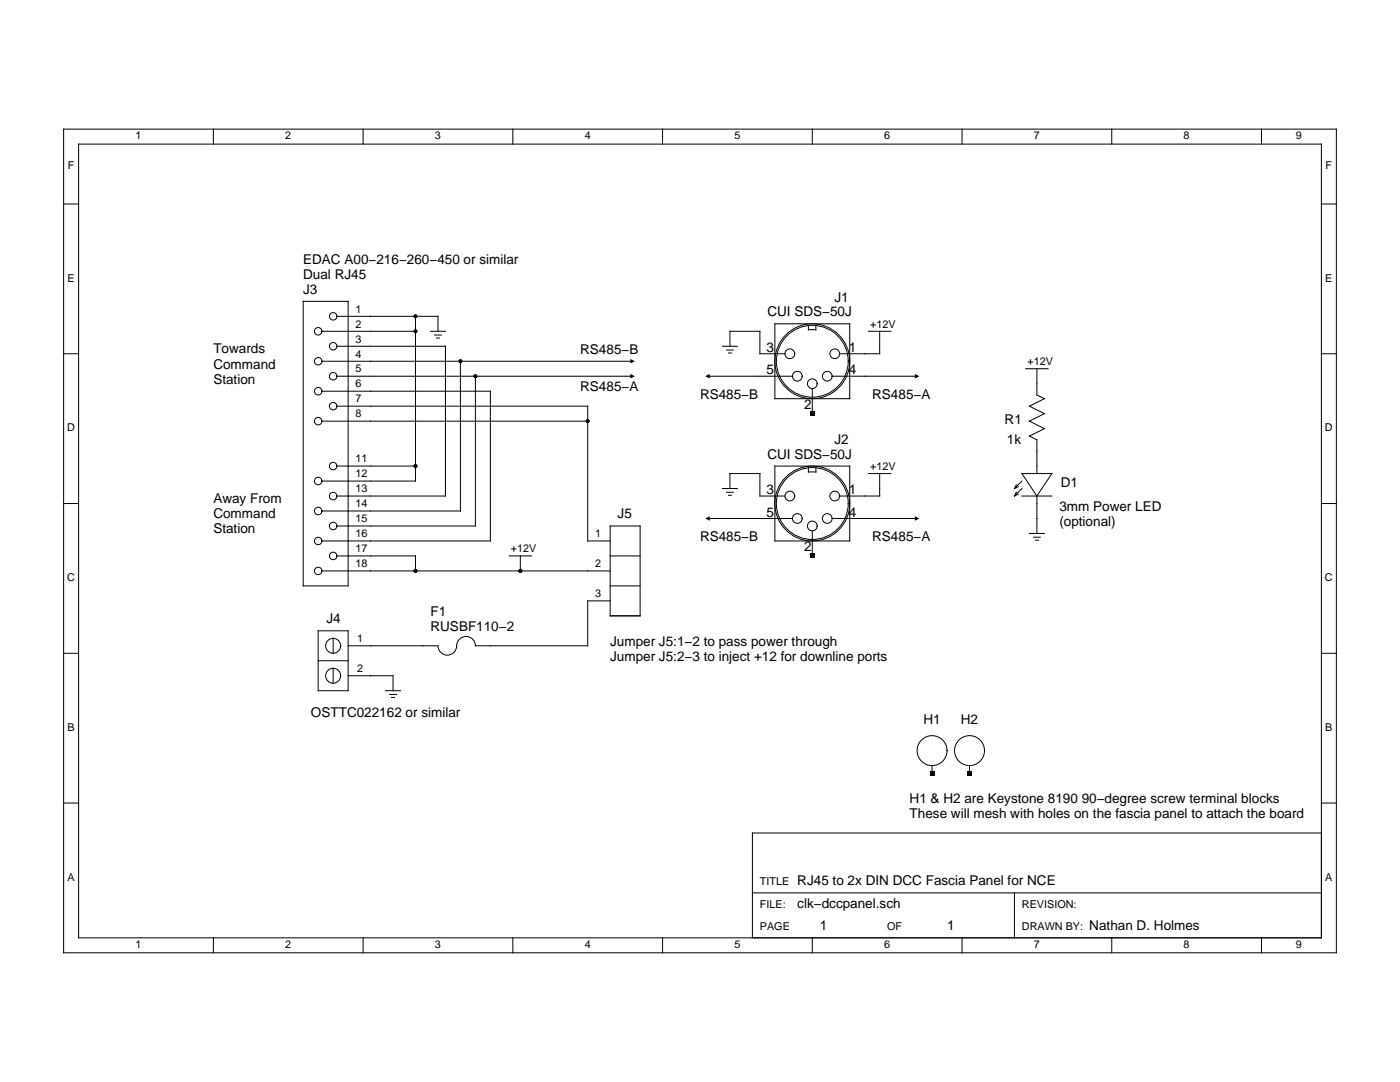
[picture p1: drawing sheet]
<svg xmlns="http://www.w3.org/2000/svg" width="279mm" height="216mm" viewBox="0 0 279 216" stroke-linecap="round" stroke-linejoin="round" font-family="sans-serif">
<g fill="none" stroke="#000" stroke-width=".2">
<path d="M12.7 25.8h254v164.3h-254zM15.7 28.8h248v158.3h-248zM42.6 25.8v3M72.5 25.8v3M102.3 25.8v3M132.2 25.8v3M162.1 25.8v3M192 25.8v3M221.9 25.8v3M251.8 25.8v3M12.7 40.7h3M263.7 40.7h3"/>
<path d="M12.7 70.6h3M60.5 60.1h9v56.8h-9zM64.2 66.1h18.7M64.2 72.1h62.1M64.2 78.1h33.7v29.8h-33.7M67.2 63.1h20.2v3M67.2 69.1h21.7v29.9h-21.7M67.2 75.1h59.1M82.9 63.1v32.9h-18.7M85.9 66.1h3M86.7 66.9h1.4M87.1 67.5h.6"/>
<path d="M91.9 72.1v29.9h-27.7M94.9 75.1v29.9h-27.7M141.2 75.1h17M144.2 69.1h3M145 69.8h1.3M145.4 70.4h.6M145.7 69.1v-3h6v4.5h5M154.6 64.6h15v15h-15zM161.3 65v.8M161.3 65.8h1.5M162.1 77.5v5M162.8 65v.8"/>
<path d="M166.1 75.1h16.9M173.3 66.1h4.5M175.6 66.1v4.5h-8M204.7 73.6h4.5M206.9 73.6v5.2l1.5 .8-3 1.4 3 1.5-3 1.5 3 1.5-3 1.5 1.5 .8v6.7M263.7 70.6h3M64.2 84h53.1M67.2 81h50.1v26.9h4.5M67.2 93h15.7M144.2 97.5h3M145 98.2h1.3M145.4 98.8h.6"/>
<path d="M145.7 97.5v-3h6v4.5h5M154.6 93h15v14.9h-15zM161.3 93.4v.8M161.3 94.2h1.5M162.8 93.4v.8M173.3 94.5h4.5M175.6 94.5v4.5h-8M202.8 98.2l-.3 .8M202.8 96.7l-.3 .8M203.2 98.6l-.7 .4M203.2 97.1l-.7 .4M203.9 99h6"/>
<path d="M203.9 94.5h6l-3 4.5zM203.9 96l-1.4 1.5M203.9 97.5l-1.4 1.5M206.9 99v7.4M12.7 100.5h3M64.2 113.9h57.6M67.2 110.9h15.7v3M101.6 110.9h4.5M103.8 110.9v3M121.8 119.9h-4.5v9h-22.4a1.87 1.87 0 0 0-1.9-1.9 1.87 1.87 0 0 0-1.9 1.9 1.87 1.87 0 0 1-1.8 1.8 1.87 1.87 0 0 1-1.9-1.8h-17.9M121.8 116.9h5.9M121.8 105h5.9v17.9h-5.9z"/>
<path d="M121.8 110.9h5.9M141.2 103.5h17M162.1 105.9v5M166.1 103.5h16.9M205.4 106.4h3M206.3 107.2h1.3M206.6 107.8h.6M263.7 100.5h3M12.7 130.4h3M63.5 125.9h6v11.9h-6zM63.5 131.8h6M66.5 127.4v3"/>
<path d="M66.5 133.3v3M69.5 134.8h8.9v3M76.9 137.8h3M77.8 138.6h1.3M78.1 139.2h.6M263.7 130.4h3M186 152.8v1.5M193.5 152.8v1.5M12.7 160.2h3M150.2 178.2h113.5M202.5 178.2v8.9M263.7 166.2h-113.5v20.9"/>
<path d="M263.7 160.2h3M42.6 187.1v3M72.5 187.1v3M102.3 187.1v3M132.2 187.1v3M162.1 187.1v3M192 187.1v3M221.9 187.1v3M251.8 187.1v3"/>
<circle cx="63.5" cy="66.1" r=".75"/>
<circle cx="63.5" cy="72.1" r=".75"/>
<circle cx="63.5" cy="78.1" r=".75"/>
<circle cx="66.5" cy="75.1" r=".75"/>
<circle cx="66.5" cy="69.1" r=".75"/>
<circle cx="66.5" cy="63.1" r=".75"/>
<circle cx="157.6" cy="70.6" r=".97"/>
<circle cx="159.1" cy="75.1" r=".97"/>
<circle cx="162.1" cy="72.1" r="7.5"/>
<circle cx="162.1" cy="72.1" r="7.2"/>
<circle cx="162.1" cy="76.6" r=".97"/>
<circle cx="165.1" cy="75.1" r=".97"/>
<circle cx="166.6" cy="70.6" r=".97"/>
<circle cx="63.5" cy="96" r=".75"/>
<circle cx="63.5" cy="84" r=".75"/>
<circle cx="66.5" cy="81" r=".75"/>
<circle cx="66.5" cy="99" r=".75"/>
<circle cx="66.5" cy="93" r=".75"/>
<circle cx="157.6" cy="99" r=".97"/>
<circle cx="166.6" cy="99" r=".97"/>
<circle cx="63.5" cy="102" r=".75"/>
<circle cx="63.5" cy="107.9" r=".75"/>
<circle cx="63.5" cy="113.9" r=".75"/>
<circle cx="66.5" cy="105" r=".75"/>
<circle cx="66.5" cy="110.9" r=".75"/>
<circle cx="159.1" cy="103.5" r=".97"/>
<circle cx="162.1" cy="100.5" r="7.5"/>
<circle cx="162.1" cy="100.5" r="7.2"/>
<circle cx="162.1" cy="105" r=".97"/>
<circle cx="165.1" cy="103.5" r=".97"/>
<circle cx="66.5" cy="134.8" r="1.49"/>
<circle cx="66.5" cy="128.9" r="1.49"/>
<circle cx="186" cy="149.8" r="2.99"/>
<circle cx="193.5" cy="149.8" r="2.99"/>
</g>
<g fill="#000">
<path d="M125.8 71.6l.9 .5-.9 .4zM125.8 74.6l.9 .5-.9 .4zM140.7 75.1l.9-.5v.9zM182.6 74.6l.9 .5-.9 .4zM161.7 82.1h.9v.9h-.9zM140.7 103.5l.9-.5v.9zM161.7 110.5h.9v.9h-.9zM182.6 103l.9 .5-.9 .4zM185.6 153.8h.9v.9h-.9zM193 153.8h.9v.9h-.9z"/>
<circle cx="82.9" cy="66.1" r=".37"/>
<circle cx="82.9" cy="63.1" r=".37"/>
<circle cx="91.9" cy="72.1" r=".37"/>
<circle cx="94.9" cy="75.1" r=".37"/>
<circle cx="82.9" cy="93" r=".37"/>
<circle cx="117.3" cy="84" r=".37"/>
<circle cx="82.9" cy="113.9" r=".37"/>
<circle cx="103.8" cy="113.9" r=".37"/>
</g>
<g font-size="2.7">
<text x="60.5" y="52.7">EDAC A00−216−260−450 or similar</text>
<text x="60.5" y="55.6">Dual RJ45</text>
<text x="60.5" y="58.6">J3</text>
<text x="153.1" y="63.1">CUI SDS−50J</text>
<text x="166.5" y="60.2">J1</text>
<text x="42.6" y="70.5">Towards</text>
<text x="115.8" y="70.6">RS485−B</text>
<text x="152.9" y="70.2">3</text>
<text x="169.4" y="70.2">1</text>
<text x="42.6" y="73.5">Command</text>
<text x="42.6" y="76.6">Station</text>
<text x="152.9" y="74.7">5</text>
<text x="169.4" y="74.7">4</text>
<text x="115.8" y="78.1">RS485−A</text>
<text x="139.7" y="79.6">RS485−B</text>
<text x="160.5" y="81.6">2</text>
<text x="174.1" y="79.6">RS485−A</text>
<text x="166.5" y="88.6">J2</text>
<text x="200.5" y="84.5">R1</text>
<text x="201" y="88.5">1k</text>
<text x="153.1" y="91.5">CUI SDS−50J</text>
<text x="42.6" y="100.4">Away From</text>
<text x="152.9" y="98.6">3</text>
<text x="169.4" y="98.6">1</text>
<text x="211.4" y="101.9">3mm Power LED</text>
<text x="211.7" y="97.2">D1</text>
<text x="42.6" y="103.4">Command</text>
<text x="42.6" y="106.4">Station</text>
<text x="123.3" y="103.5">J5</text>
<text x="139.7" y="107.9">RS485−B</text>
<text x="152.9" y="103.1">5</text>
<text x="169.4" y="103.1">4</text>
<text x="174.1" y="107.9">RS485−A</text>
<text x="211.4" y="105">(optional)</text>
<text x="160.5" y="110">2</text>
<text x="65.1" y="124.4">J4</text>
<text x="85.9" y="122.9">F1</text>
<text x="85.9" y="125.9">RUSBF110−2</text>
<text x="121.8" y="128.8">Jumper J5:1−2 to pass power through</text>
<text x="121.8" y="131.8">Jumper J5:2−3 to inject +12 for downline ports</text>
<text x="62.1" y="143.1">OSTTC022162 or similar</text>
<text x="184.3" y="144.5">H1</text>
<text x="191.8" y="144.5">H2</text>
<text x="181.5" y="160.2">H1 &amp; H2 are Keystone 8190 90−degree screw terminal blocks</text>
<text x="181.5" y="163.2">These will mesh with holes on the fascia panel to attach the board</text>
<text x="159.1" y="176.7">RJ45 to 2x DIN DCC Fascia Panel for NCE</text>
<text x="159.1" y="181.2">clk−dccpanel.sch</text>
<text x="163.6" y="185.6">1</text>
<text x="189" y="185.6">1</text>
<text x="217.4" y="185.6">Nathan D. Holmes</text>
</g>
<g font-size="2.2">
<text x="27" y="27.8">1</text>
<text x="56.9" y="27.8">2</text>
<text x="86.8" y="27.8">3</text>
<text x="116.7" y="27.8">4</text>
<text x="146.6" y="27.8">5</text>
<text x="176.5" y="27.8">6</text>
<text x="206.3" y="27.8">7</text>
<text x="236.2" y="27.8">8</text>
<text x="258.6" y="27.8">9</text>
<text x="13.5" y="33.8">F</text>
<text x="264.5" y="33.8">F</text>
<text x="13.5" y="56.2">E</text>
<text x="264.5" y="56.2">E</text>
<text x="71" y="62.4">1</text>
<text x="71" y="65.4">2</text>
<text x="173.7" y="65.4">+12V</text>
<text x="71" y="68.3">3</text>
<text x="71" y="71.3">4</text>
<text x="71" y="74.3">5</text>
<text x="71" y="77.3">6</text>
<text x="205.1" y="72.8">+12V</text>
<text x="71" y="80.3">7</text>
<text x="71" y="83.3">8</text>
<text x="13.4" y="86.1">D</text>
<text x="264.4" y="86.1">D</text>
<text x="71" y="92.3">11</text>
<text x="71" y="95.2">12</text>
<text x="173.7" y="93.7">+12V</text>
<text x="71" y="98.2">13</text>
<text x="71" y="101.2">14</text>
<text x="71" y="104.2">15</text>
<text x="71" y="107.2">16</text>
<text x="118.8" y="107.2">1</text>
<text x="71" y="110.2">17</text>
<text x="71" y="113.2">18</text>
<text x="102" y="110.2">+12V</text>
<text x="118.8" y="113.2">2</text>
<text x="13.4" y="116">C</text>
<text x="118.8" y="119.1">3</text>
<text x="264.4" y="116">C</text>
<text x="71.3" y="128.1">1</text>
<text x="71.3" y="134.1">2</text>
<text x="13.5" y="145.9">B</text>
<text x="264.5" y="145.9">B</text>
<text x="13.5" y="175.7">A</text>
<text x="151.7" y="176.7">TITLE</text>
<text x="264.5" y="175.7">A</text>
<text x="151.7" y="181.2">FILE:</text>
<text x="151.7" y="185.6">PAGE</text>
<text x="177.1" y="185.6">OF</text>
<text x="203.9" y="181.2">REVISION:</text>
<text x="203.9" y="185.6">DRAWN BY:</text>
<text x="27" y="189.2">1</text>
<text x="56.9" y="189.2">2</text>
<text x="86.8" y="189.2">3</text>
<text x="116.7" y="189.2">4</text>
<text x="146.6" y="189.2">5</text>
<text x="176.5" y="189.2">6</text>
<text x="206.3" y="189.2">7</text>
<text x="236.2" y="189.2">8</text>
<text x="258.6" y="189.2">9</text>
</g>
</svg>
